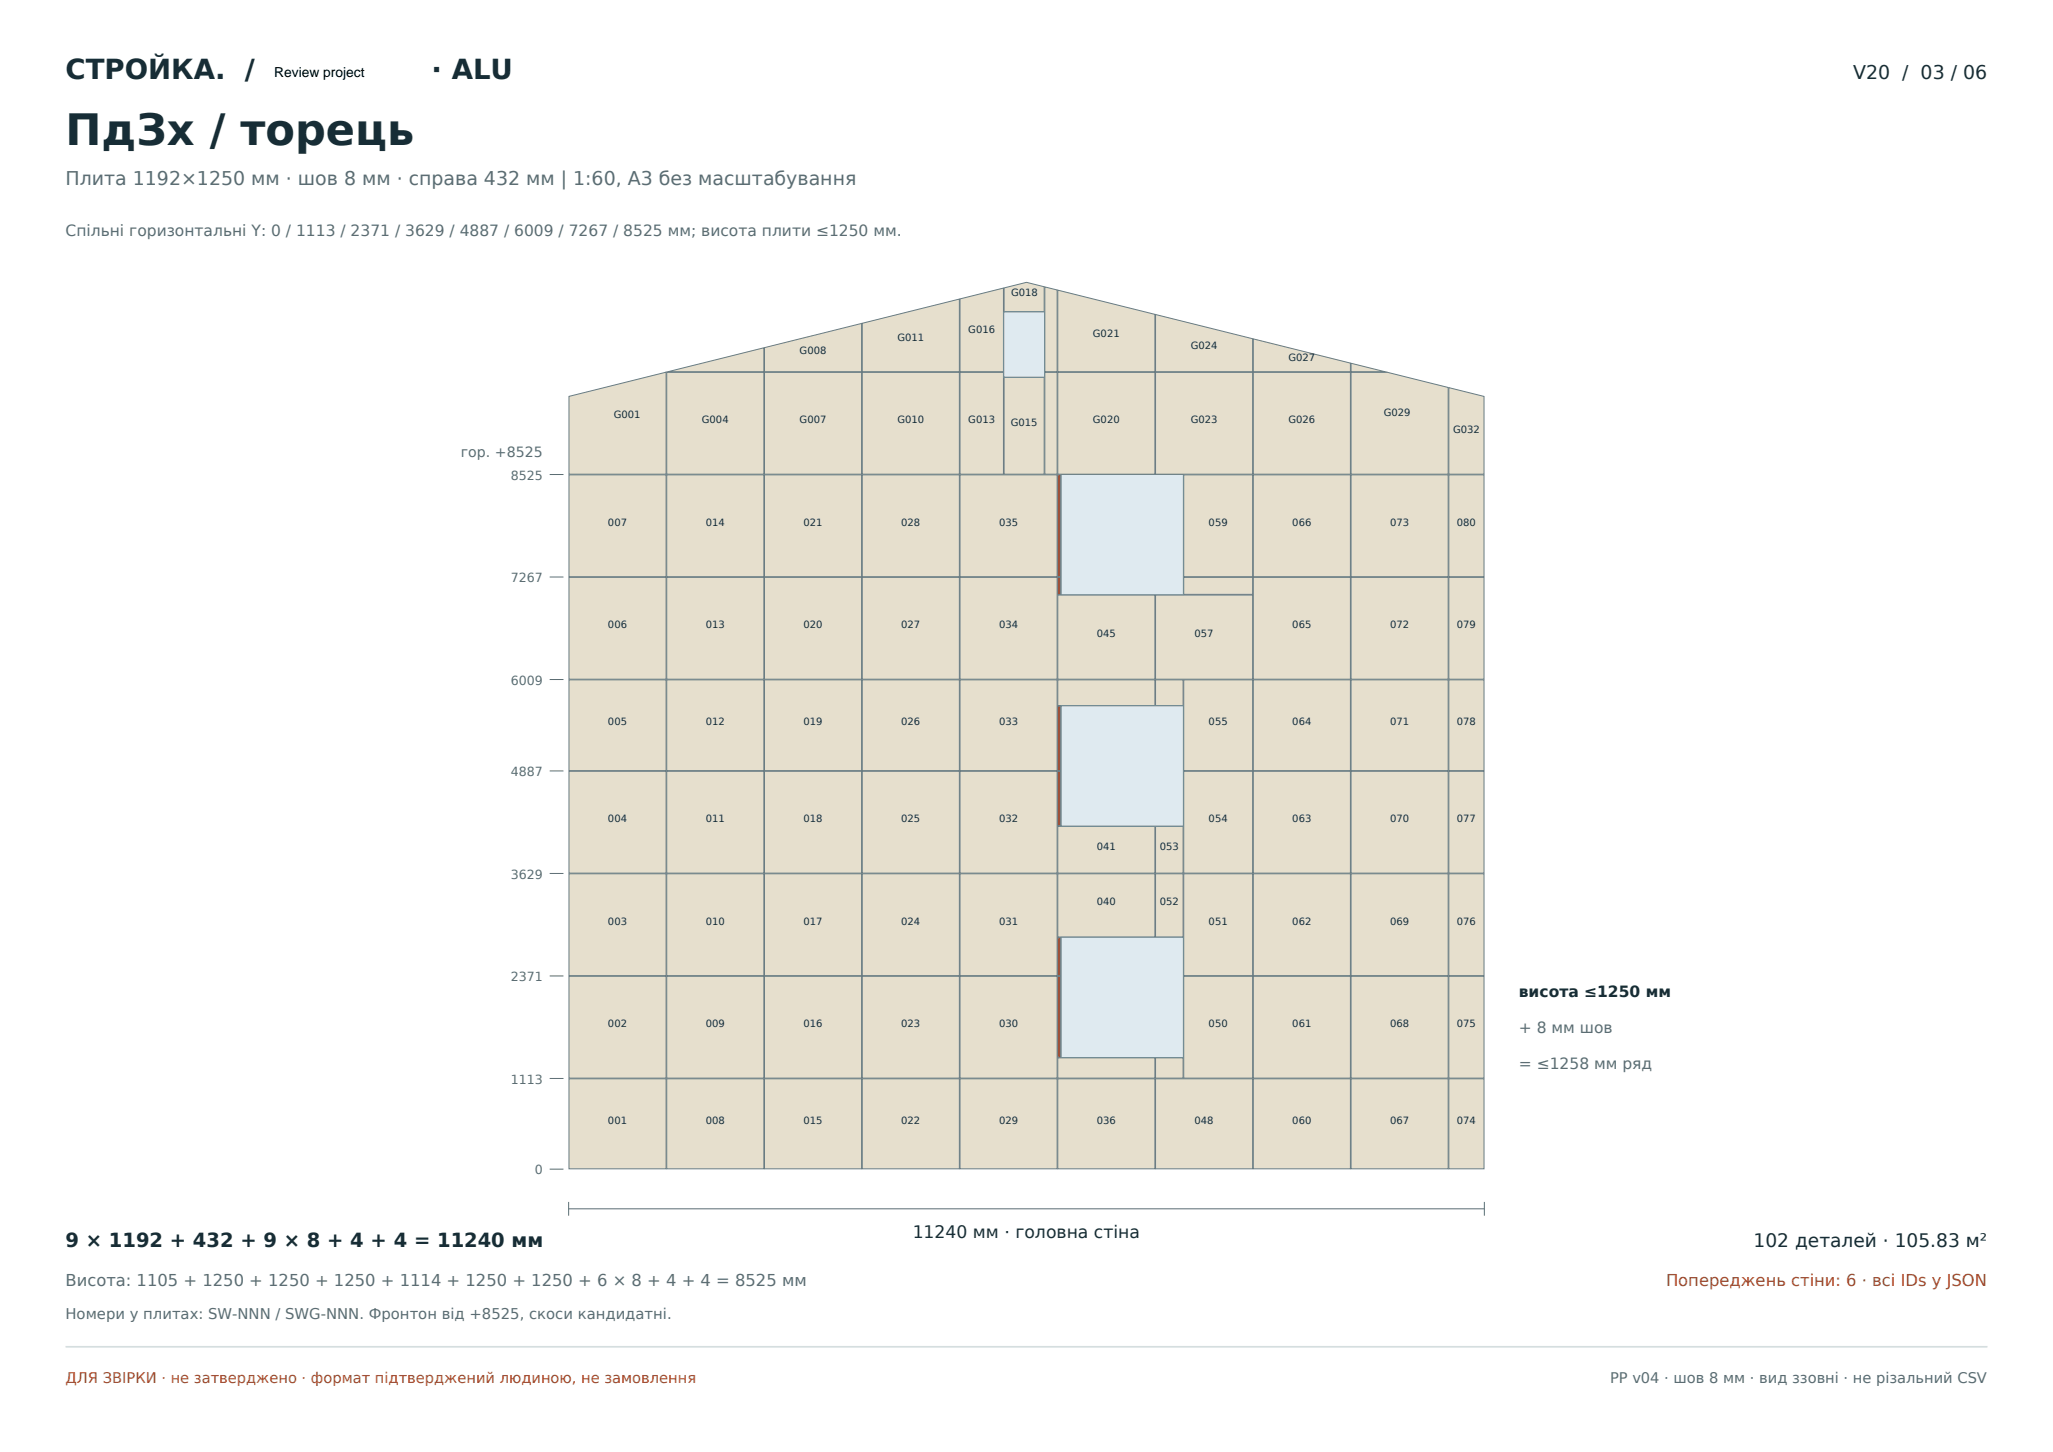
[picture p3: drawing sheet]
<svg xmlns="http://www.w3.org/2000/svg" width="420mm" height="297mm" viewBox="0 0 420 297" stroke-linecap="round" stroke-linejoin="round" font-family="sans-serif">
<path d="M13.4 275.5h393.2" fill="none" stroke="#d5dedf" stroke-width=".35"/>
<g fill="#e6dfcd" stroke="#687c82" stroke-width=".2">
<path d="M116.4 220.7h19.9v18.4h-19.9z" fill-rule="evenodd"/>
<path d="M116.4 199.7h19.9v20.8h-19.9z" fill-rule="evenodd"/>
<path d="M116.4 178.7h19.9v20.9h-19.9z" fill-rule="evenodd"/>
<path d="M116.4 157.8h19.9v20.8h-19.9z" fill-rule="evenodd"/>
<path d="M116.4 139.1h19.9v18.5h-19.9z" fill-rule="evenodd"/>
<path d="M116.4 118.1h19.9v20.8h-19.9z" fill-rule="evenodd"/>
<path d="M116.4 97.1h19.9v20.9h-19.9z" fill-rule="evenodd"/>
<path d="M136.4 220.7h19.9v18.4h-19.9z" fill-rule="evenodd"/>
<path d="M136.4 199.7h19.9v20.8h-19.9z" fill-rule="evenodd"/>
<path d="M136.4 178.7h19.9v20.9h-19.9z" fill-rule="evenodd"/>
<path d="M136.4 157.8h19.9v20.8h-19.9z" fill-rule="evenodd"/>
<path d="M136.4 139.1h19.9v18.5h-19.9z" fill-rule="evenodd"/>
<path d="M136.4 118.1h19.9v20.8h-19.9z" fill-rule="evenodd"/>
<path d="M136.4 97.1h19.9v20.9h-19.9z" fill-rule="evenodd"/>
<path d="M156.4 220.7h19.9v18.4h-19.9z" fill-rule="evenodd"/>
<path d="M156.4 199.7h19.9v20.8h-19.9z" fill-rule="evenodd"/>
<path d="M156.4 178.7h19.9v20.9h-19.9z" fill-rule="evenodd"/>
<path d="M156.4 157.8h19.9v20.8h-19.9z" fill-rule="evenodd"/>
<path d="M156.4 139.1h19.9v18.5h-19.9z" fill-rule="evenodd"/>
<path d="M156.4 118.1h19.9v20.8h-19.9z" fill-rule="evenodd"/>
<path d="M156.4 97.1h19.9v20.9h-19.9z" fill-rule="evenodd"/>
<path d="M176.4 220.7h19.9v18.4h-19.9z" fill-rule="evenodd"/>
<path d="M176.4 199.7h19.9v20.8h-19.9z" fill-rule="evenodd"/>
<path d="M176.4 178.7h19.9v20.9h-19.9z" fill-rule="evenodd"/>
<path d="M176.4 157.8h19.9v20.8h-19.9z" fill-rule="evenodd"/>
<path d="M176.4 139.1h19.9v18.5h-19.9z" fill-rule="evenodd"/>
<path d="M176.4 118.1h19.9v20.8h-19.9z" fill-rule="evenodd"/>
<path d="M176.4 97.1h19.9v20.9h-19.9z" fill-rule="evenodd"/>
<path d="M196.4 220.7h19.9v18.4h-19.9z" fill-rule="evenodd"/>
<path d="M196.4 199.7h19.9v20.8h-19.9z" fill-rule="evenodd"/>
<path d="M196.4 178.7h19.9v20.9h-19.9z" fill-rule="evenodd"/>
<path d="M196.4 157.8h19.9v20.8h-19.9z" fill-rule="evenodd"/>
<path d="M196.4 139.1h19.9v18.5h-19.9z" fill-rule="evenodd"/>
<path d="M196.4 118.1h19.9v20.8h-19.9z" fill-rule="evenodd"/>
<path d="M196.4 97.1h19.9v20.9h-19.9z" fill-rule="evenodd"/>
<path d="M216.4 220.7h19.9v18.4h-19.9z" fill-rule="evenodd"/>
<path d="M216.4 216.4h19.9v4.1h-19.9z" fill-rule="evenodd"/>
</g>
<g fill="#b14929" stroke="#687c82" stroke-width=".2">
<path d="M216.4 199.7h.6v16.5h-.6z" fill-rule="evenodd"/>
<path d="M216.4 191.8h.6v7.8h-.6z" fill-rule="evenodd"/>
</g>
<g fill="#e6dfcd" stroke="#687c82" stroke-width=".2">
<path d="M216.4 178.7h19.9v13h-19.9z" fill-rule="evenodd"/>
<path d="M216.4 169h19.9v9.6h-19.9z" fill-rule="evenodd"/>
</g>
<g fill="#b14929" stroke="#687c82" stroke-width=".2">
<path d="M216.4 157.8h.6v11.1h-.6z" fill-rule="evenodd"/>
<path d="M216.4 144.4h.6v13.2h-.6z" fill-rule="evenodd"/>
</g>
<g fill="#e6dfcd" stroke="#687c82" stroke-width=".2">
<path d="M216.4 139.1h19.9v5.2h-19.9z" fill-rule="evenodd"/>
<path d="M216.4 121.7h19.9v17.2h-19.9z" fill-rule="evenodd"/>
</g>
<g fill="#b14929" stroke="#687c82" stroke-width=".2">
<path d="M216.4 118.1h.6v3.5h-.6z" fill-rule="evenodd"/>
<path d="M216.4 97.1h.6v20.9h-.6z" fill-rule="evenodd"/>
</g>
<g fill="#e6dfcd" stroke="#687c82" stroke-width=".2">
<path d="M236.4 220.7h19.9v18.4h-19.9z" fill-rule="evenodd"/>
<path d="M236.4 216.4h5.6v4.1h-5.6z" fill-rule="evenodd"/>
<path d="M242.2 199.7h14.1v20.8h-14.1z" fill-rule="evenodd"/>
<path d="M242.2 178.7h14.1v20.9h-14.1z" fill-rule="evenodd"/>
<path d="M236.4 178.7h5.6v13h-5.6z" fill-rule="evenodd"/>
<path d="M236.4 169h5.6v9.6h-5.6z" fill-rule="evenodd"/>
<path d="M242.2 157.8h14.1v20.8h-14.1z" fill-rule="evenodd"/>
<path d="M242.2 139.1h14.1v18.5h-14.1z" fill-rule="evenodd"/>
<path d="M236.4 139.1h5.6v5.2h-5.6z" fill-rule="evenodd"/>
<path d="M236.4 121.7h19.9v17.2h-19.9z" fill-rule="evenodd"/>
<path d="M242.2 118.1h14.1v3.5h-14.1z" fill-rule="evenodd"/>
<path d="M242.2 97.1h14.1v20.9h-14.1z" fill-rule="evenodd"/>
<path d="M256.4 220.7h19.9v18.4h-19.9z" fill-rule="evenodd"/>
<path d="M256.4 199.7h19.9v20.8h-19.9z" fill-rule="evenodd"/>
<path d="M256.4 178.7h19.9v20.9h-19.9z" fill-rule="evenodd"/>
<path d="M256.4 157.8h19.9v20.8h-19.9z" fill-rule="evenodd"/>
<path d="M256.4 139.1h19.9v18.5h-19.9z" fill-rule="evenodd"/>
<path d="M256.4 118.1h19.9v20.8h-19.9z" fill-rule="evenodd"/>
<path d="M256.4 97.1h19.9v20.9h-19.9z" fill-rule="evenodd"/>
<path d="M276.4 220.7h19.9v18.4h-19.9z" fill-rule="evenodd"/>
<path d="M276.4 199.7h19.9v20.8h-19.9z" fill-rule="evenodd"/>
<path d="M276.4 178.7h19.9v20.9h-19.9z" fill-rule="evenodd"/>
<path d="M276.4 157.8h19.9v20.8h-19.9z" fill-rule="evenodd"/>
<path d="M276.4 139.1h19.9v18.5h-19.9z" fill-rule="evenodd"/>
<path d="M276.4 118.1h19.9v20.8h-19.9z" fill-rule="evenodd"/>
<path d="M276.4 97.1h19.9v20.9h-19.9z" fill-rule="evenodd"/>
<path d="M296.4 220.7h7.2v18.4h-7.2z" fill-rule="evenodd"/>
<path d="M296.4 199.7h7.2v20.8h-7.2z" fill-rule="evenodd"/>
<path d="M296.4 178.7h7.2v20.9h-7.2z" fill-rule="evenodd"/>
<path d="M296.4 157.8h7.2v20.8h-7.2z" fill-rule="evenodd"/>
<path d="M296.4 139.1h7.2v18.5h-7.2z" fill-rule="evenodd"/>
<path d="M296.4 118.1h7.2v20.8h-7.2z" fill-rule="evenodd"/>
<path d="M296.4 97.1h7.2v20.9h-7.2z" fill-rule="evenodd"/>
</g>
<g fill="#dfeaf0" stroke="#688d9c" stroke-width=".2">
<path d="M217.1 191.7h25v24.6h-25z" fill-rule="evenodd"/>
<path d="M217.1 144.4h25v24.6h-25z" fill-rule="evenodd"/>
<path d="M217.1 97.1h25v24.5h-25z" fill-rule="evenodd"/>
</g>
<g fill="#e6dfcd" stroke="#687c82" stroke-width=".2">
<path d="M136.7 76l19.6-4.9v4.9z"/>
<path d="M276.4 74.3l6.9 1.7h-6.9z"/>
<path d="M116.4 81.1l19.9-4.9v20.8h-19.9z" fill-rule="evenodd"/>
<path d="M136.4 76.2h19.9v20.8h-19.9z" fill-rule="evenodd"/>
<path d="M156.4 76.2h19.9v20.8h-19.9z" fill-rule="evenodd"/>
<path d="M156.4 71.1l19.9-4.9v9.8h-19.9z" fill-rule="evenodd"/>
<path d="M176.4 76.2h19.9v20.8h-19.9z" fill-rule="evenodd"/>
<path d="M176.4 66.1l19.9-4.9v14.8h-19.9z" fill-rule="evenodd"/>
<path d="M196.4 76.2h8.9v20.8h-8.9z" fill-rule="evenodd"/>
<path d="M213.7 76.2h2.6v20.8h-2.6z" fill-rule="evenodd"/>
<path d="M205.4 77.2h8.2v19.8h-8.2z" fill-rule="evenodd"/>
<path d="M196.4 61.1l8.9-2.2v17.1h-8.9z" fill-rule="evenodd"/>
<path d="M213.7 58.7l2.6 .6v16.7h-2.6z" fill-rule="evenodd"/>
<path d="M205.4 58.9l4.6-1.1 3.6 .9v5h-8.2z" fill-rule="evenodd"/>
<path d="M216.4 76.2h19.9v20.8h-19.9z" fill-rule="evenodd"/>
<path d="M216.4 59.3l19.9 5v11.7h-19.9z" fill-rule="evenodd"/>
<path d="M236.4 76.2h19.9v20.8h-19.9z" fill-rule="evenodd"/>
<path d="M236.4 64.3l19.9 5v6.7h-19.9z" fill-rule="evenodd"/>
<path d="M256.4 76.2h19.9v20.8h-19.9z" fill-rule="evenodd"/>
<path d="M256.4 69.3l19.9 5v1.7h-19.9z" fill-rule="evenodd"/>
<path d="M276.4 76.2h7.4l12.5 3.1v17.7h-19.9z" fill-rule="evenodd"/>
<path d="M296.4 79.3l7.2 1.8v15.9h-7.2z" fill-rule="evenodd"/>
</g>
<path d="M205.3 63.8h8.4v13.3h-8.4z" fill-rule="evenodd" fill="#dfeaf0" stroke="#688d9c" stroke-width=".2"/>
<path d="M112.5 97.1h2.8M112.5 118h2.8M112.5 139h2.8M112.5 157.7h2.8M112.5 178.7h2.8M112.5 199.6h2.8M112.5 239.1h2.8M112.5 220.6h2.8M116.3 247.3h187.4M116.3 245.8v2.9M303.7 245.8v2.9" fill="none" stroke="#5a6c74" stroke-width=".2"/>
<text font-size="8.8" fill="#172d36" x="13.4" y="29.6">ПдЗх / торець</text>
<g font-size="5.6" fill="#172d36">
<text x="13.4" y="16.2">СТРОЙКА. /</text>
<text x="88.3" y="16.2">· ALU</text>
</g>
<text font-size="4" fill="#172d36" x="13.4" y="255">9 × 1192 + 432 + 9 × 8 + 4 + 4 = 11240 мм</text>
<text font-size="3.9" fill="#172d36" x="379.1" y="16.2">V20 / 03 / 06</text>
<text font-size="3.9" fill="#5a6c74" x="13.4" y="37.7">Плита 1192×1250 мм · шов 8 мм · справа 432 мм | 1:60, A3 без масштабування</text>
<text font-size="3.8" fill="#172d36" x="358.7" y="255">102 деталей · 105.83 м²</text>
<text font-size="3.5" fill="#172d36" x="186.7" y="253.3">11240 мм · головна стіна</text>
<text font-size="3.4" fill="#5a6c74" x="13.4" y="263.1">Висота: 1105 + 1250 + 1250 + 1250 + 1114 + 1250 + 1250 + 6 × 8 + 4 + 4 = 8525 мм</text>
<text font-size="3.4" fill="#b14929" x="340.8" y="263.1">Попереджень стіни: 6 · всі IDs у JSON</text>
<g font-size="3.2" fill="#5a6c74">
<text x="13.4" y="48.3">Спільні горизонтальні Y: 0 / 1113 / 2371 / 3629 / 4887 / 6009 / 7267 / 8525 мм; висота плити ≤1250 мм.</text>
<text x="310.7" y="211.3">+ 8 мм шов</text>
<text x="310.7" y="218.7">= ≤1258 мм ряд</text>
</g>
<text font-size="3.2" fill="#172d36" x="310.7" y="203.9">висота ≤1250 мм</text>
<g font-size="3" fill="#5a6c74">
<text x="13.4" y="269.8">Номери у плитах: SW-NNN / SWG-NNN. Фронтон від +8525, скоси кандидатні.</text>
<text x="329.4" y="282.9">PP v04 · шов 8 мм · вид ззовні · не різальний CSV</text>
</g>
<text font-size="3" fill="#b14929" x="13.4" y="282.9">ДЛЯ ЗВІРКИ · не затверджено · формат підтверджений людиною, не замовлення</text>
<text font-size="2.9" fill="#5a6c74" x="94.3" y="93.5">гор. +8525</text>
<text font-size="2.8" x="56.1" y="15.7">Review project</text>
<g font-size="2.6" fill="#5a6c74">
<text x="104.5" y="98.1">8525</text>
<text x="104.5" y="119.1">7267</text>
<text x="104.5" y="140.1">6009</text>
<text x="104.5" y="158.8">4887</text>
<text x="104.5" y="179.7">3629</text>
<text x="104.5" y="200.7">2371</text>
<text x="104.5" y="221.7">1113</text>
<text x="109.4" y="240.2">0</text>
</g>
<g font-size="2" fill="#172d36">
<text x="206.9" y="60.6">G018</text>
<text x="183.6" y="69.8">G011</text>
<text x="198.1" y="68">G016</text>
<text x="223.6" y="68.9">G021</text>
<text x="243.6" y="71.4">G024</text>
<text x="163.6" y="72.3">G008</text>
<text x="263.6" y="73.9">G027</text>
<text x="125.5" y="85.5">G001</text>
<text x="143.6" y="86.6">G004</text>
<text x="163.6" y="86.6">G007</text>
<text x="183.6" y="86.6">G010</text>
<text x="198.1" y="86.6">G013</text>
<text x="206.8" y="87.1">G015</text>
<text x="223.6" y="86.6">G020</text>
<text x="243.6" y="86.6">G023</text>
<text x="263.6" y="86.6">G026</text>
<text x="283.1" y="85.1">G029</text>
<text x="297.3" y="88.6">G032</text>
<text x="124.4" y="107.5">007</text>
<text x="144.4" y="107.5">014</text>
<text x="164.4" y="107.5">021</text>
<text x="184.4" y="107.5">028</text>
<text x="204.4" y="107.5">035</text>
<text x="247.3" y="107.5">059</text>
<text x="264.4" y="107.5">066</text>
<text x="284.4" y="107.5">073</text>
<text x="298" y="107.5">080</text>
<text x="124.4" y="128.5">006</text>
<text x="144.4" y="128.5">013</text>
<text x="164.4" y="128.5">020</text>
<text x="184.4" y="128.5">027</text>
<text x="204.4" y="128.5">034</text>
<text x="224.4" y="130.3">045</text>
<text x="244.4" y="130.3">057</text>
<text x="264.4" y="128.5">065</text>
<text x="284.4" y="128.5">072</text>
<text x="298" y="128.5">079</text>
<text x="124.4" y="148.3">005</text>
<text x="144.4" y="148.3">012</text>
<text x="164.4" y="148.3">019</text>
<text x="184.4" y="148.3">026</text>
<text x="204.4" y="148.3">033</text>
<text x="247.3" y="148.3">055</text>
<text x="264.4" y="148.3">064</text>
<text x="284.4" y="148.3">071</text>
<text x="298" y="148.3">078</text>
<text x="124.4" y="168.2">004</text>
<text x="144.4" y="168.2">011</text>
<text x="164.4" y="168.2">018</text>
<text x="184.4" y="168.2">025</text>
<text x="204.4" y="168.2">032</text>
<text x="224.4" y="173.8">041</text>
<text x="237.3" y="173.8">053</text>
<text x="247.3" y="168.2">054</text>
<text x="264.4" y="168.2">063</text>
<text x="284.4" y="168.2">070</text>
<text x="298" y="168.2">077</text>
<text x="224.4" y="185.2">040</text>
<text x="237.3" y="185.2">052</text>
<text x="124.4" y="189.1">003</text>
<text x="144.4" y="189.1">010</text>
<text x="164.4" y="189.1">017</text>
<text x="184.4" y="189.1">024</text>
<text x="204.4" y="189.1">031</text>
<text x="247.3" y="189.1">051</text>
<text x="264.4" y="189.1">062</text>
<text x="284.4" y="189.1">069</text>
<text x="298" y="189.1">076</text>
<text x="124.4" y="210.1">002</text>
<text x="144.4" y="210.1">009</text>
<text x="164.4" y="210.1">016</text>
<text x="184.4" y="210.1">023</text>
<text x="204.4" y="210.1">030</text>
<text x="247.3" y="210.1">050</text>
<text x="264.4" y="210.1">061</text>
<text x="284.4" y="210.1">068</text>
<text x="298" y="210.1">075</text>
<text x="124.4" y="229.9">001</text>
<text x="144.4" y="229.9">008</text>
<text x="164.4" y="229.9">015</text>
<text x="184.4" y="229.9">022</text>
<text x="204.4" y="229.9">029</text>
<text x="224.4" y="229.9">036</text>
<text x="244.4" y="229.9">048</text>
<text x="264.4" y="229.9">060</text>
<text x="284.4" y="229.9">067</text>
<text x="298" y="229.9">074</text>
</g>
</svg>
